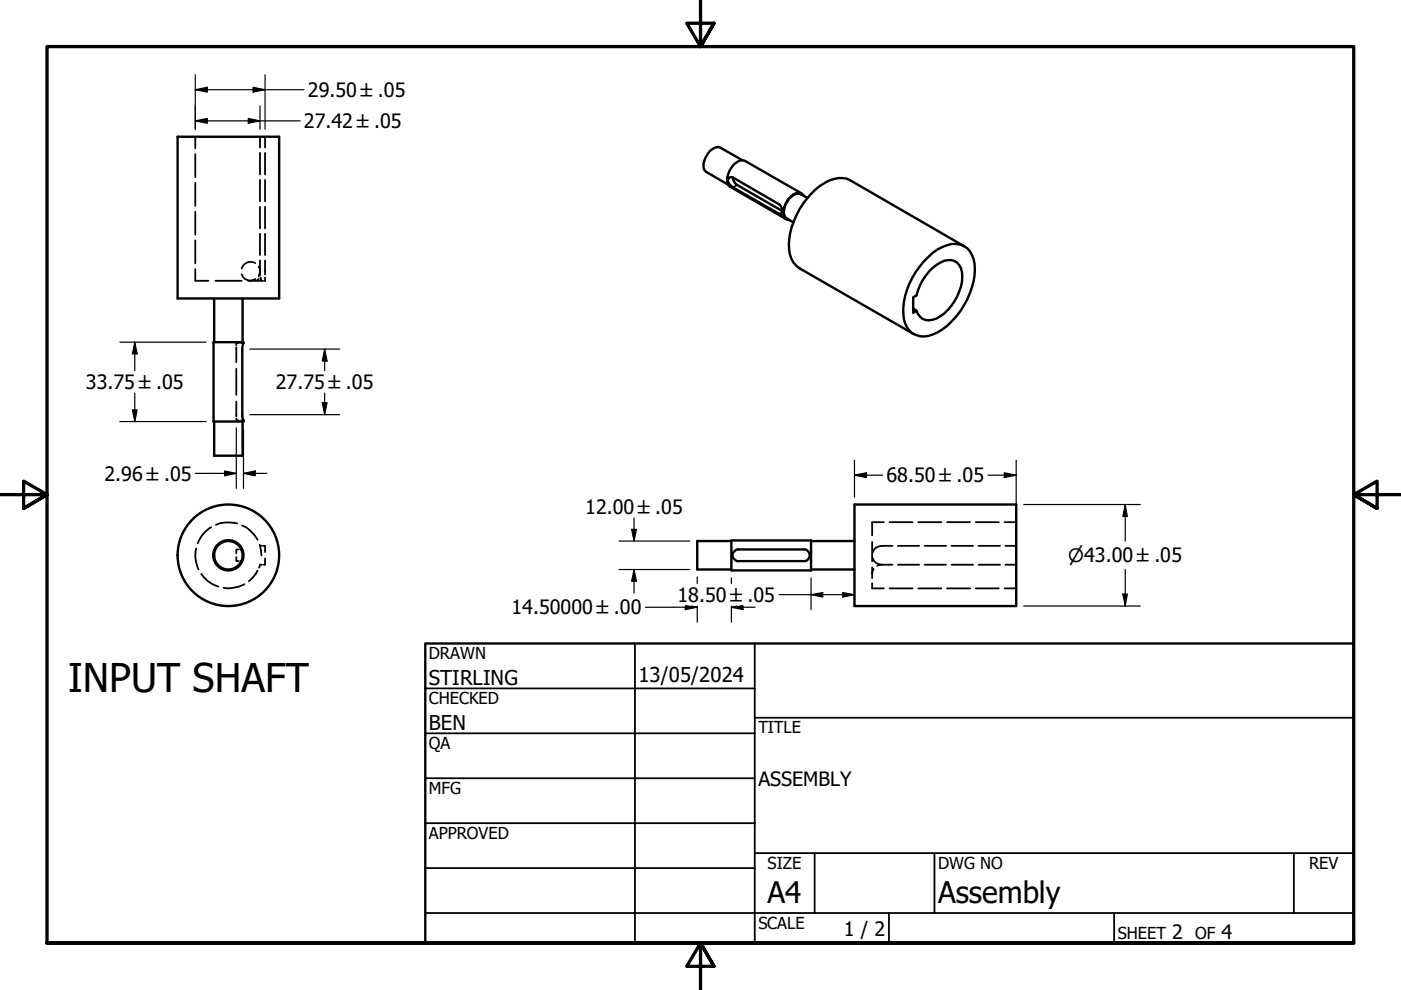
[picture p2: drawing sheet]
<svg xmlns="http://www.w3.org/2000/svg" width="297mm" height="210mm" viewBox="0 0 297 210" stroke-linecap="round" stroke-linejoin="round" font-family="sans-serif">
<!-- layer: Hidden (ANSI) -->
<g fill="none" stroke="#000" stroke-width=".38">
<path d="M41.4 29v2.5M41.4 32.7v4.9M41.4 38.8v4.9M55.1 29v2.3M55.1 32.4v4.6M55.1 38.1v4.6M56.2 29v2.3M56.2 32.4v4.6M56.2 38.1v4.6M41.4 57.1v2.4h2.8M41.4 44.9v4.9M41.4 51v4.9"/>
<path d="M45.7 59.5h5.5M51.2 58.1a1.94 1.94 0 0 0 2.9 1.1l-1 .3M52.6 59.5h3.1M54.1 55.8a1.92 1.92 0 0 0-2.9 1.1M54.9 59.1l-.6 .4M54.9 56.6l.2 .9M55.1 57.5v.8M55.1 57.5l-.2 1 .2-1 .1 .7M55.1 43.9v4.5M55.1 49.6v4.5M55.1 55.2v2.3M55.2 58.8l.2 .7"/>
<path d="M56.2 43.9v4.5M56.2 49.6v4.5M56.2 55.2v3M56.2 58.8v.7h-.3M50.1 73.6v3.2M50.1 78.2v5.5M50.6 72.7h-.5v.5M51.1 72.7h.5M50.1 85.1v3.2M50.1 88.7v.4h.5M51.1 89.1h.5M41.6 116.3a6.3 6.3 0 0 0 .5 4.4"/>
<path d="M44.8 111.8a6.4 6.4 0 0 0-2.9 3.4M50.1 118.1v.9h.4M50.3 111a7.8 7.8 0 0 0-4.5 .3M50.5 116.5h-.4v.8M50.9 119h.5M50.9 116.5h.5M51.3 111.4a7 7 0 0 1 3.3 3.1M55.1 115.5l.3 2.3M55.1 115.7h.4M55.5 119.7h-.4l-.2 .7M55.8 115.7h.4v1.4M56.2 118.4v1.3h-.4"/>
<path d="M184.9 114.9v4.1M185 118.3a1.92 1.92 0 0 0 1.9 1.4M186.9 119.7l-.9 .3M186.9 119.7h2.3M187.4 110.7h-2.5v2.8M188.6 110.7h4.9M189.2 115.7h-2.3a1.92 1.92 0 0 0-1.9 1.4M190.4 119.7h4.5M190.4 115.7h4.5M194.7 110.7h4.9M196 119.7h4.6M196 115.7h4.6"/>
<path d="M200.8 110.7h4.9M201.7 119.7h4.6M201.7 115.7h4.6M206.9 110.7h4.9M207.5 119.7h4.5M207.5 115.7h4.5M213 110.7h2.5M213.2 119.7h2.3M213.2 115.7h2.3M42.7 121.7a6.6 6.6 0 0 0 3.6 2.7M51.8 123.9a6.7 6.7 0 0 1-4.4 .7M54.6 121a6.1 6.1 0 0 1-1.8 2.2"/>
<path d="M184.9 120.3v2.3M184.9 123.7v1h2.5M185.2 120.6l-.3 1M188.6 124.7h4.9M194.7 124.7h4.9M200.8 124.7h4.9M206.9 124.7h4.9M213 124.7h2.5"/>
</g>
<!-- layer: Visible (ANSI) -->
<g fill="none" stroke="#000" stroke-width=".51">
<path d="M37.7 29h21.5v34.3h-21.5zM155.4 37.6l9.8 5.7a1.88 1.88 0 0 1 .5 2.2l-.5-.1-9.8-5.7a1.52 1.52 0 0 1-1-1.8 .79 .79 0 0 1 1-.3 2.05 2.05 0 0 0 .9 1.6l9.6 5.5M157.4 33.9l-4.6-2.6a1.98 1.98 0 0 0-2.4 .9l-.4 .5a3.1 3.1 0 0 0-.5 3.5l4.9 3M169.9 41l-11.9-6.9a2.54 2.54 0 0 0-3 1.6 3.4 3.4 0 0 0-.5 3.6l12.3 7.2M170.4 41.4a1.69 1.69 0 0 0-2.8 .3 3.8 3.8 0 0 0-1.1 4.6l.8 .3M171.2 41.9l-1.4-.7a2.45 2.45 0 0 0-2.8 1.4 3.5 3.5 0 0 0-.5 3.5l1.7 1.1M195.9 55.4a9.3 9.3 0 0 1 6.9-3.7 4 4 0 0 1 3.6 3.3 13.5 13.5 0 0 1-2.1 9.8 13 13 0 0 1-7.5 6.4 4.1 4.1 0 0 1-5.2-3.6 15.4 15.4 0 0 1 4.3-12.2zM204.5 52.2l-24.3-14a5.4 5.4 0 0 0-5.3 .6 16.3 16.3 0 0 0-7.6 14.3 5 5 0 0 0 2.2 3.8l24.2 13.9M45.3 72.6h6.3l-.2 1v14.8l.2 1h-6.3zM45.4 63.3v9.3M51.4 63.3v9.3M193.6 65.4l.7 .5-.7 .4v-3.3l.7-.4a10.8 10.8 0 0 1 5.9-7.3 2.74 2.74 0 0 1 3.8 2.5 10.6 10.6 0 0 1-5.4 9.7 2.86 2.86 0 0 1-4.3-1.6"/>
<path d="M45.4 89.4v7.2h6v-7.2M155.1 114.6h16.9v6.3h-16.9zM155.1 114.7h-7.3v6h7.3M155.7 116.9l.6-.4h14.1a1.24 1.24 0 0 1 1.3 1.2 1.24 1.24 0 0 1-1.3 1.3h-13.9a1.2 1.2 0 0 1-1.1-.8 1.2 1.2 0 0 1 .3-1.3zM172 114.7h9.2M181.2 107h34.3v21.5h-34.3zM172 120.7h9.2"/>
<circle cx="48.4" cy="117.7" r="3"/>
<circle cx="48.4" cy="117.7" r="3.2"/>
<circle cx="48.4" cy="117.7" r="10.8"/>
</g>
<!-- layer: Visible Narrow (ANSI) -->
<path d="M156.3 39.2l-.9 .5M165.9 44.9l-.7 .5" fill="none" stroke="#000" stroke-width=".38"/>
<!-- layer: Border (ANSI) -->
<path d="M148.5 -.1v10l-2.9-5h5.8l-2.9 5 2.9-5M0 104.9h10l-5-2.9v5.8l5-2.9-5 2.9M297 104.9h-10l5-2.9v5.8l-5-2.9 5 2.9M10 199.9v-190h277v190h-277h277M151.4 204.9l-2.9-5 2.9 5h-5.8l2.9-5v10" fill="none" stroke="#000" stroke-width=".7"/>
<!-- layer: Title (ANSI) -->
<g fill="none" stroke="#000" stroke-width=".38">
<path d="M134.6 136.4v63.5M160 136.4v63.5M90.2 146h69.8M90.2 155.5h69.8M160 152.2h127M90.2 165h69.8M90.2 174.5h69.8M90.2 193.6h196.8M90.2 184.1h69.8M160 180.9h127M172.7 180.9v12.7M188.5 193.6v6.3"/>
<path d="M198.1 180.9v12.7M236.2 193.6v6.3M274.3 180.9v12.7"/>
</g>
<path d="M90.2 136.4h196.8v63.5h-196.8z" fill="none" stroke="#000" stroke-width=".51"/>
<!-- layer: Dimension (ANSI) -->
<g fill="none" stroke="#000" stroke-width=".25">
<path d="M41.4 19l2.5-.5v1zM41.4 15.8v11.6M41.4 19h23.1M53.7 18.5l2.5 .5-2.5 .5zM56.2 15.8v11.6M41.4 25.6l2.5-.5v1zM41.4 25.6h22.2M52.6 25.1l2.5 .5-2.5 .5zM55.1 22.5v4.9M25.4 72.6h18.3M28.6 72.6l.5 2.4h-1zM28.6 72.6v6"/>
<path d="M53 74h19M68.8 74l.5 2.6h-1zM68.8 74v4.6M25.4 89.4h18.3M28.1 86.9h1l-.5 2.5zM28.6 83.3v6.1M47.6 99.9l2.5 .5-2.5 .5zM50.1 90.7v12.8M51.6 91v12.5M53 87.9h19M68.3 85.4h1l-.5 2.5zM68.8 83.3v4.6"/>
<path d="M181.2 97.6v7.8M215.5 97.6v11.5M41.4 100.4h8.7M51.6 100.4l2.5-.5v1zM51.6 100.4h5M131.3 114.7h14.9M133.9 112.2h1l-.5 2.5zM134.4 109.8v4.9M181.2 100.7l2.5-.5v1.1zM181.2 100.7h5.9M209.5 100.7h6M212.9 100.2l2.6 .5-2.6 .6z"/>
<path d="M217 107h24.7M238.6 107l.4 2.5h-.9zM238.6 107v7.7M131.3 120.7h14.9M134.4 120.7l.5 2.5h-1zM134.4 120.7v5.1M136.8 128.7h11M145.3 128.5v.8l2.5-.6M146.6 128.5l1.2 .2M147.8 122.3v1.4M147.8 128.5v3.4M155.1 128.7h5"/>
<path d="M155.1 122.5v1.2M155.1 128.5v3.4M156.2 128.5l-1.1 .2M157.5 128.5v.8l-2.4-.6M165.2 126.1h16M172 126.1l2.4-.5v1zM172 122.5v6.8M178.7 125.6l2.5 .5-2.5 .5zM217 128.5h24.7M238.1 126h.9l-.4 2.5zM238.6 120.7v7.8"/>
</g>
<g fill="#000">
<path d="M41.4 19l2.5-.5v1zM53.7 18.5l2.5 .5-2.5 .5zM41.4 25.6l2.5-.5v1zM52.6 25.1l2.5 .5-2.5 .5zM28.6 72.6l.5 2.4h-1zM68.8 74l.5 2.6h-1zM28.1 86.9h1l-.5 2.5zM51.6 100.4l2.5-.5v1zM68.3 85.4h1l-.5 2.5zM47.6 99.9l2.5 .5-2.5 .5zM133.9 112.2h1l-.5 2.5zM181.2 100.7l2.5-.5v1.1z"/>
<path d="M212.9 100.2l2.6 .5-2.6 .6zM238.6 107l.4 2.5h-.9zM134.4 120.7l.5 2.5h-1zM145.3 128.2l2.5 .5-2.5 .6zM155.1 128.7l2.4-.5v1.1zM172 126.1l2.4-.5v1zM178.7 125.6l2.5 .5-2.5 .5zM238.1 126h.9l-.4 2.5z"/>
</g>
<text font-size="8.4" x="14.5" y="146.8">INPUT SHAFT</text>
<g font-size="6.3">
<text x="162.8" y="191.4">A4</text>
<text x="198.9" y="191.6">Assembly</text>
</g>
<g font-size="4.3">
<text x="90.9" y="145.1">STIRLING</text>
<text x="135.4" y="144.5">13/05/2024</text>
<text x="90.9" y="154.7">BEN</text>
</g>
<g font-size="4.2">
<text x="65.3" y="20.5">29.50 ±.05</text>
<text x="64.5" y="27.1">27.42 ±.05</text>
<text x="18.2" y="82.5">33.75 ±.05</text>
<text x="58.5" y="82.5">27.75 ±.05</text>
<text x="22.2" y="101.9">2.96 ±.05</text>
<text x="188" y="102.3">68.50 ±.05</text>
<text x="124.1" y="109">12.00 ±.05</text>
<text x="108.5" y="130.3">14.50000 ±.00</text>
<text x="143.6" y="127.6">18.50 ±.05</text>
<text x="160.8" y="166.6">ASSEMBLY</text>
<text x="178.9" y="198.5">1 / 2</text>
<text x="248.5" y="199.1">2</text>
<text x="259" y="199.1">4</text>
</g>
<text font-size="3.9" x="226.4" y="119.2">⌀43.00 ±.05</text>
<g font-size="3.5">
<text x="90.9" y="139.7">DRAWN</text>
<text x="90.9" y="149.3">CHECKED</text>
<text x="160.8" y="155.5">TITLE</text>
<text x="90.9" y="158.8">QA</text>
<text x="90.9" y="168.3">MFG</text>
<text x="90.9" y="177.8">APPROVED</text>
<text x="162.8" y="184.2">SIZE</text>
<text x="198.9" y="184.2">DWG NO</text>
<text x="277.6" y="184.2">REV</text>
<text x="160.8" y="196.9">SCALE</text>
<text x="237" y="199.1">SHEET</text>
<text x="253.4" y="199.1">OF</text>
</g>
</svg>
